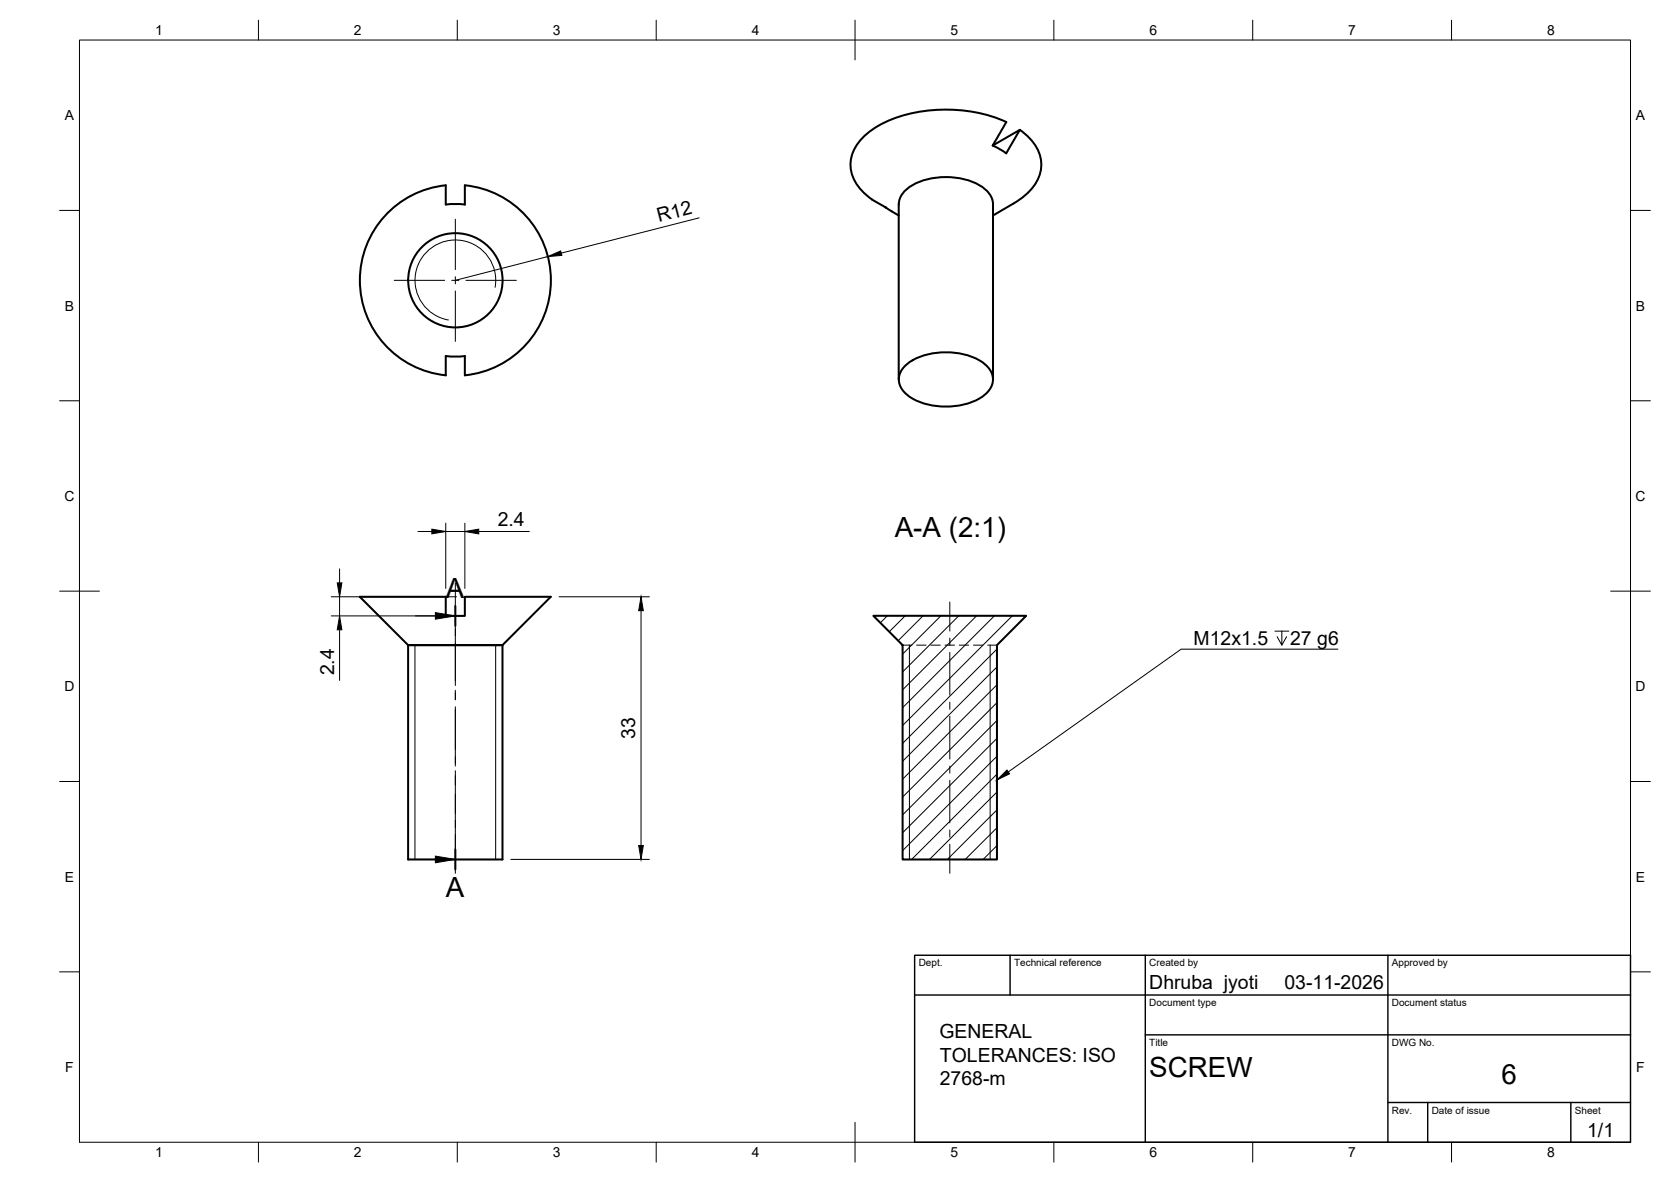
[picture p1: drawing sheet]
<svg xmlns="http://www.w3.org/2000/svg" width="420mm" height="297mm" viewBox="0 0 420 297" stroke-linecap="round" stroke-linejoin="round" font-family="sans-serif">
<!-- layer: Visible -->
<g fill="none" stroke="#000" stroke-width=".51">
<path d="M249.6 36.6l3.4-5.9a37.8 37.8 0 0 0-32.1 .9 12.3 12.3 0 0 0-7 9.1 10.7 10.7 0 0 0 5.4 9.4M256.4 32.6l-3.4 5.9-3.4-1.9M256.4 32.6l-6.8 4M256.4 32.6a10.7 10.7 0 0 1 5.4 9.4 12.3 12.3 0 0 1-6.9 9.1l-5.2 3.1M116.9 46.6v4.8M116.9 51.4l-2.1-.1-2.7 .1v-4.8a24 24 0 0 0-21.6 23.9 24 24 0 0 0 21.6 23.8M116.9 46.6a24 24 0 0 1 21.6 23.8 24 24 0 0 1-21.6 23.9M219.2 50.2l3.5 1.9M222.6 52.1h.1M222.7 52.1l3.3 2.1M112.1 89.5v4.8M112.1 89.5l2.1 .1 2.7-.1"/>
<path d="M116.9 89.5v4.8M226 95.4v-44.1a6.8 6.8 0 0 1 5.1-5.6 18.5 18.5 0 0 1 15.6 1.1 5.6 5.6 0 0 1 3 4.5v44.1M227.5 92a16.4 16.4 0 0 1 13.8-3.2 10.6 10.6 0 0 1 8 4.8 4.7 4.7 0 0 1-2 5.9 17.8 17.8 0 0 1-18.9 0 4.7 4.7 0 0 1-.9-7.5zM90.5 150h21.6v4.8h4.8v-4.8h21.6l-12.2 12.1v53.9h-23.7v-53.9zM219.6 154.8h38.4l-7.3 7.3v53.9h-23.8v-53.9zM102.6 162.1h23.7"/>
<circle cx="114.5" cy="70.4" r="11.9"/>
</g>
<!-- layer: Visible Narrow -->
<path d="M124.5 72.2a10.1 10.1 0 0 0-8.2-11.8 10.1 10.1 0 0 0-11.8 8.3 10.1 10.1 0 0 0 8.2 11.7M104.3 162.1v53.9M124.6 162.1v53.9M228.7 162.1v53.9M249 162.1v53.9" fill="none" stroke="#000" stroke-width=".25"/>
<!-- layer: Hidden Narrow -->
<path d="M226.9 162.1h2.4M230.5 162.1h2.4M234 162.1h2.4M237.6 162.1h2.4M241.2 162.1h2.4M244.8 162.1h2.3M248.3 162.1h2.4" fill="none" stroke="#000" stroke-width=".25"/>
<!-- layer: BORDER -->
<g fill="none" stroke="#000" stroke-width=".25">
<path d="M20 10.1h390v276.9h-390zM65 5.1v5M115 5.1v5M165 5.1v5M215 5.1v10M265 5.1v5M315 5.1v5M365 5.1v5M15 52.9h5M410 52.9h5M15 100.7h5M410 100.7h5"/>
<path d="M15 148.6h10M405 148.6h10M15 196.4h5M410 196.4h5M15 244.2h5M410 244.2h5M65 287v5M115 287v5M165 287v5M215 282.1v9.9M265 287v5M315 287v5"/>
<path d="M365 287v5"/>
</g>
<!-- layer: TITLEBLOCK -->
<path d="M230 240.1h180v46.9h-180zM230 250h180M254 240.1v9.9M288 240.1v46.9M349 240.1v46.9M288 260.1h122M349 277.1h61M359 277.1v9.9M395 277.1v9.9" fill="none" stroke="#000" stroke-width=".36"/>
<!-- layer: Smart Centers -->
<g fill="none" stroke="#000" stroke-width=".25">
<path d="M114.5 55.1v12.7M99.1 70.4h12.7M113.6 70.4h1.8M114.5 69.5v1.8M114.5 73.1v12.7M117.2 70.4h12.6M114.5 146.5v9.7M114.5 158v1.8M238.8 151.3v7.3M114.5 161.6v10.7M114.5 174v1.8M114.5 177.6v10.7"/>
<path d="M238.8 160.4v1.8M238.8 163.9v10.8M238.8 176.5v1.7M114.5 190.1v1.8M114.5 193.7v10.7M238.8 180v10.7M238.8 192.5v1.8M238.8 196.1v10.7M114.5 206.2v1.8M114.5 209.8v9.7M238.8 208.6v1.8M238.8 212.2v7.3"/>
</g>
<!-- layer: Hatching -->
<g fill="none" stroke="#000" stroke-width=".25">
<path d="M223.1 154.8l-1.7 1.7M227.6 154.8l-4 4M232.1 154.8l-6.3 6.2M236.6 154.8l-9.6 9.6M241 154.8l-14 14.1M245.5 154.8l-18.5 18.5M250 154.8l-23 23M254.5 154.8l-27.5 27.5M250.7 163.1l-23.7 23.7M250.7 167.6l-23.7 23.7M250.7 172.1l-23.7 23.7M250.7 176.6l-23.7 23.7"/>
<path d="M250.7 181.1l-23.7 23.7M250.7 185.6l-23.7 23.7M250.7 190l-23.7 23.7M250.7 194.5l-21.5 21.5M250.7 199l-17 17M250.7 203.5l-12.5 12.5M250.7 208l-8 8M250.7 212.5l-3.5 3.5"/>
</g>
<!-- layer: Section Lines -->
<path d="M114.5 152.3v5M114.5 213.5v5" fill="none" stroke="#000" stroke-width=".51"/>
<path d="M104.5 154.8h5M114.5 157.3v13.8M114.5 173.5v2.4M114.5 178.2v14.3M114.5 194.9v2.4M114.5 199.7v13.8M104.5 216h5" fill="none" stroke="#000" stroke-width=".25"/>
<path d="M109.5 154l5 .8-5 .8zM109.5 215.1l5 .9-5 .8z" fill="#000" stroke="#000" stroke-width=".25"/>
<!-- layer: FD_Dimensions -->
<g fill="none" stroke="#000" stroke-width=".25">
<path d="M175.8 54.7l-34.7 8.9M137.7 64.5l-23.2 5.9M105.1 133.6h3.5M112.1 131.5v16.4M112.1 133.6h4.8M116.9 131.5v16.4M120.4 133.6h12.7M83.3 150h31.5M83.3 154.8h31.5M85.4 143v3.5M85.4 150v4.8M85.4 158.3v12.7"/>
<path d="M140.6 150h22.7M161.2 153.5v59M128.4 216h34.9"/>
</g>
<path d="M137.7 64.5l3.3-1.4 .3 1.1zM108.6 133l3.5 .6-3.5 .6zM116.9 133.6l3.5-.6v1.2zM84.8 146.5h1.2l-.6 3.5zM85.4 154.8l.6 3.5h-1.2zM161.2 150l.6 3.5h-1.2zM160.6 212.5h1.2l-.6 3.5z" fill="#000" stroke="#000" stroke-width=".25"/>
<!-- layer: Leaders -->
<path d="M320.6 158.6h3.5M322.3 158.6v3.5l-1.2-2.1M323.5 160l-1.2 2.1M336.4 163.1h-39.4l-43.5 30.9" fill="none" stroke="#000" stroke-width=".25"/>
<path d="M250.7 196l2.5-2.5 .7 1z" fill="#000" stroke="#000" stroke-width=".25"/>
<g font-size="7">
<text x="225" y="135.1">A-A (2:1)</text>
<text x="112.1" y="150.3">A</text>
<text x="112.1" y="225.5">A</text>
<text x="289" y="270.6">SCREW</text>
<text x="377.5" y="272.3">6</text>
</g>
<g font-size="4.9">
<text x="165.7" y="55.9" transform="rotate(-14 165.7 55.9)">R12</text>
<text x="125.1" y="132.2">2.4</text>
<text x="300.1" y="162.1">M12x1.5</text>
<text x="324.4" y="162.1">27 g6</text>
<text x="84" y="169.7" transform="rotate(-90 84 169.7)">2.4</text>
<text x="159.7" y="185.7" transform="rotate(-90 159.7 185.7)">33</text>
<text x="289" y="248.5">Dhruba jyoti</text>
<text x="323" y="248.5">03-11-2026</text>
<text x="236.2" y="260.9">GENERAL</text>
<text x="236.3" y="266.8">TOLERANCES: ISO</text>
<text x="236.3" y="272.6">2768-m</text>
<text x="399.1" y="285.7">1/1</text>
</g>
<g font-size="3.5">
<text x="39" y="8.8">1</text>
<text x="89" y="8.8">2</text>
<text x="139" y="8.8">3</text>
<text x="189" y="8.8">4</text>
<text x="239" y="8.8">5</text>
<text x="289" y="8.8">6</text>
<text x="339" y="8.8">7</text>
<text x="389" y="8.8">8</text>
<text x="16.3" y="30.2">A</text>
<text x="411.3" y="30.2">A</text>
<text x="16.3" y="78">B</text>
<text x="411.3" y="78">B</text>
<text x="16.2" y="125.9">C</text>
<text x="411.2" y="125.9">C</text>
<text x="16.2" y="173.7">D</text>
<text x="411.2" y="173.7">D</text>
<text x="16.3" y="221.6">E</text>
<text x="411.3" y="221.6">E</text>
<text x="16.4" y="269.4">F</text>
<text x="411.4" y="269.4">F</text>
<text x="39" y="290.8">1</text>
<text x="89" y="290.8">2</text>
<text x="139" y="290.8">3</text>
<text x="189" y="290.8">4</text>
<text x="239" y="290.8">5</text>
<text x="289" y="290.8">6</text>
<text x="339" y="290.8">7</text>
<text x="389" y="290.8">8</text>
</g>
<g font-size="2.5">
<text x="231" y="242.9">Dept.</text>
<text x="255" y="242.9">Technical reference</text>
<text x="289" y="242.9">Created by</text>
<text x="350" y="242.9">Approved by</text>
<text x="289" y="252.8">Document type</text>
<text x="350" y="252.8">Document status</text>
<text x="289" y="262.9">Title</text>
<text x="350" y="262.9">DWG No.</text>
<text x="350" y="279.9">Rev.</text>
<text x="360" y="279.9">Date of issue</text>
<text x="396" y="279.9">Sheet</text>
</g>
</svg>
